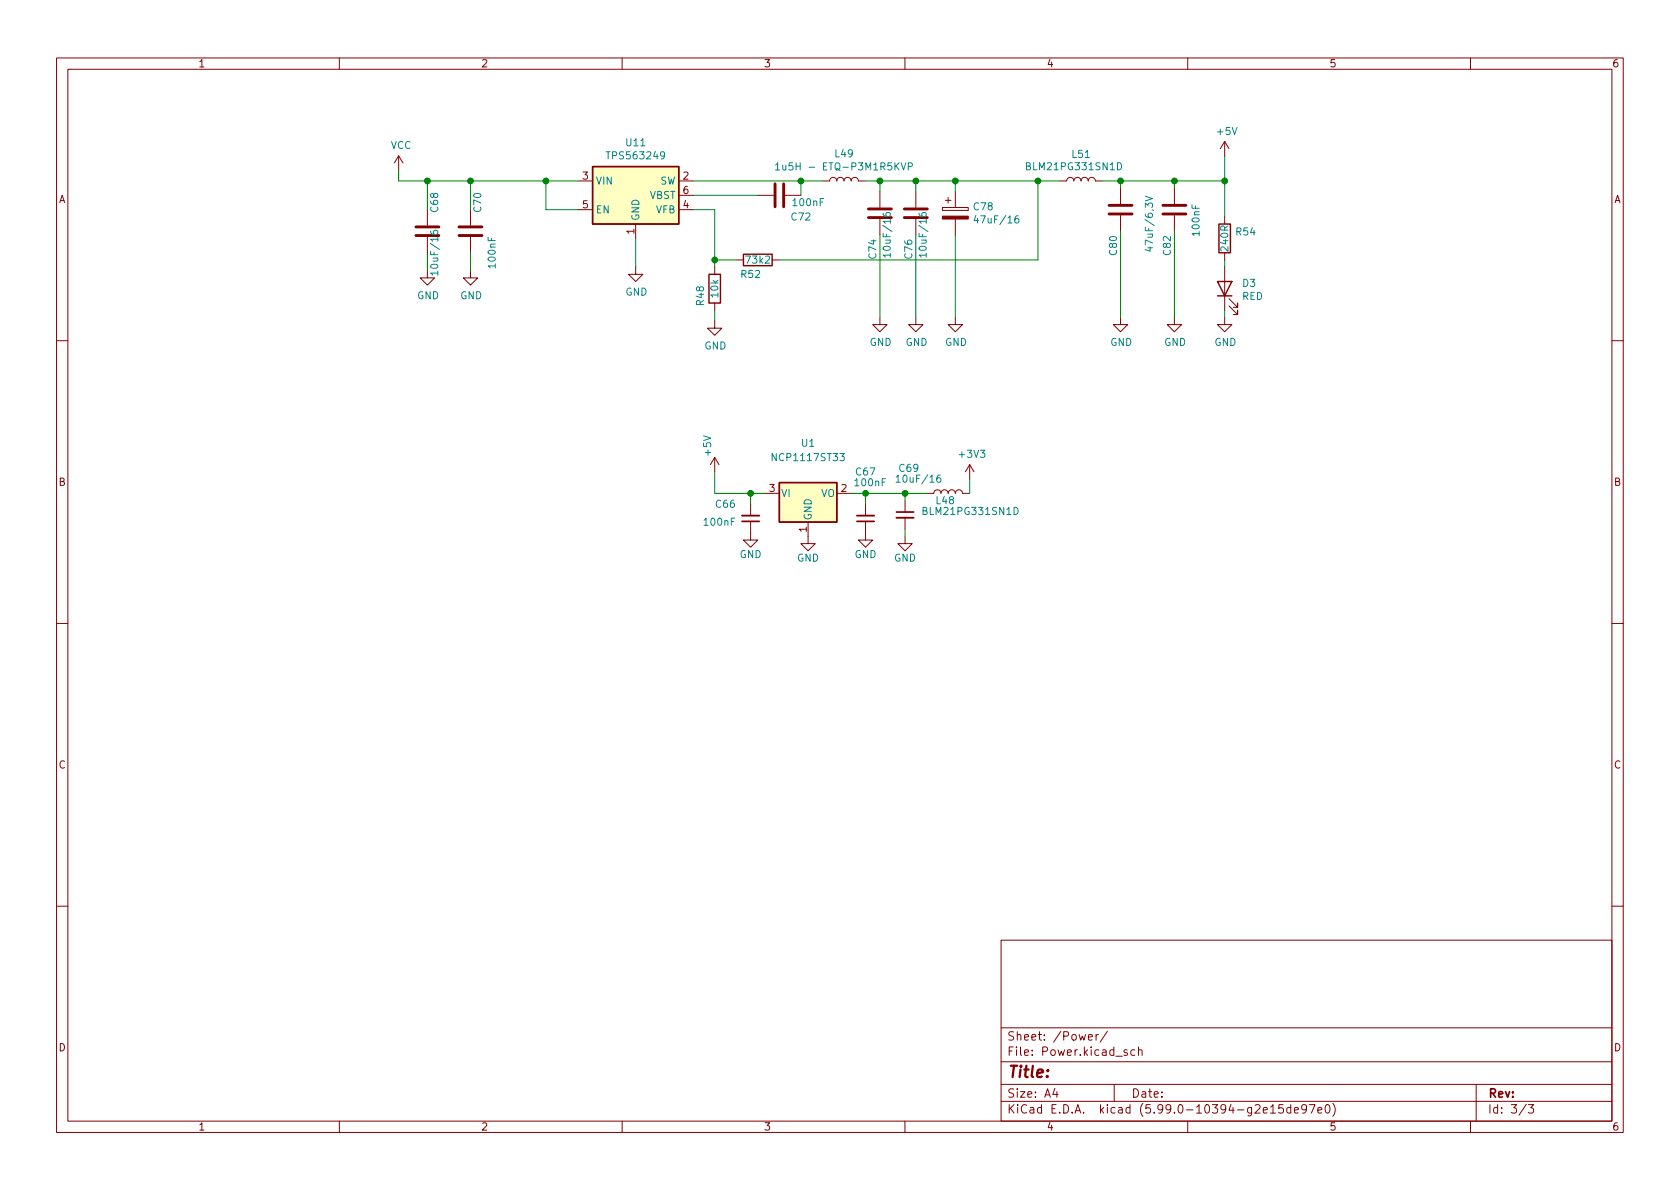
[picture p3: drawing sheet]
<svg xmlns="http://www.w3.org/2000/svg" width="297mm" height="210mm" viewBox="0 0 297 210" stroke-linecap="round" stroke-linejoin="round" font-family="sans-serif">
<g fill="none" stroke="#840000" stroke-width=".18">
<path d="M10 10.2h277v190.1h-277zM12 12.2h273v186.1h-273zM60 10.2v2M110 10.2v2M160 10.2v2M210 10.2v2M260 10.2v2M70.5 27.6l-.8 1.2M70.5 27.6v2.5M70.5 27.6l.7 1.2M75.6 37.1v2.8M83.2 37.1v2.8"/>
<path d="M102.2 32h2.6M102.2 37.1h2.6M112.4 39.6v2.6M120 32h2.6M120 34.5h2.6M120 37.1h2.6M134 34.5h2.8M138.8 34.5h2.8M145.4 32h1.3a.64 .64 0 0 1 .6-.6 .64 .64 0 0 1 .7 .6 .64 .64 0 0 1 .6-.6 .64 .64 0 0 1 .6 .6 .64 .64 0 0 1 .7-.6 .64 .64 0 0 1 .6 .6 .64 .64 0 0 1 .6-.6 .64 .64 0 0 1 .7 .6h1.2M155.6 33.9v2.8M161.9 33.9v2.8M166.6 36.7h4.6v.5h-4.6z"/>
<path d="M167.1 35.4h1M167.6 34.9v1M168.9 33.9v2.8M168.9 38.7v2.8M187.3 32h1.3a.64 .64 0 0 1 .6-.6 .64 .64 0 0 1 .7 .6 .64 .64 0 0 1 .6-.6 .64 .64 0 0 1 .6 .6 .64 .64 0 0 1 .7-.6 .64 .64 0 0 1 .6 .6 .64 .64 0 0 1 .6-.6 .64 .64 0 0 1 .7 .6h1.2M198.1 33.3v2.8M198.1 38.1v2.8M207.6 33.3v2.8M207.6 38.1v2.8M216.5 25l-.7 1.3M216.5 25v2.6M216.5 38.3v1.3"/>
<path d="M216.5 25l.8 1.3M75.6 47.9v1.2h1.2l-1.2 1.3-1.3-1.3h1.3M83.2 47.9v1.2h1.3l-1.3 1.3-1.3-1.3h1.3M83.2 41.9v2.8M112.4 47.2v1.3h1.3l-1.3 1.3-1.3-1.3h1.3M126.4 56.8v1.2h1.2l-1.2 1.3-1.3-1.3h1.3M126.4 47.2v1.3M126.4 53.6v1.3M130.2 46h1.2M136.5 46h1.3M155.6 56.1v1.3h1.2l-1.2 1.3-1.3-1.3h1.3M161.9 56.1v1.3h1.3l-1.3 1.3-1.2-1.3h1.2"/>
<path d="M168.9 56.1v1.3h1.3l-1.3 1.3-1.3-1.3h1.3M198.1 56.1v1.3h1.3l-1.3 1.3-1.3-1.3h1.3M207.6 56.1v1.3h1.3l-1.3 1.3-1.2-1.3h1.2M216.5 56.1v1.3h1.3l-1.3 1.3-1.2-1.3h1.2M216.5 44.7v1.3M216.5 47.2v7.7M217.3 54.1l1.5 1.5v-.7v.7h-.7M217.3 52.8l1.5 1.6v-.8v.8h-.7M10 60.2h2M285 60.2h2M126.4 80.9l-.8 1.3M126.4 80.9v2.5"/>
<path d="M126.4 80.9l.7 1.3M132.7 92.2v3.3h1.3l-1.3 1.3-1.3-1.3h1.3M132.7 89.1v2.1M135.3 87.2h2.5M142.9 92.3v3.8h1.2l-1.2 1.3-1.3-1.3h1.3M148 87.2h2.5M153 92.2v3.3h1.3l-1.3 1.3-1.2-1.3h1.2M153 89.1v2.1M160 94.9v1.2h1.3l-1.3 1.3-1.3-1.3h1.3M160 88.5v2M160 91.6v2M163.8 87.2h1.3a.64 .64 0 0 1 .6-.6 .64 .64 0 0 1 .7 .6 .64 .64 0 0 1 .6-.6 .64 .64 0 0 1 .6 .6 .64 .64 0 0 1 .7-.6 .64 .64 0 0 1 .6 .6 .64 .64 0 0 1 .6-.6 .64 .64 0 0 1 .7 .6h1.2"/>
<path d="M171.4 82.2l-.7 1.2M171.4 82.2v2.5M171.4 82.2l.8 1.2M10 110.2h2M285 110.2h2M10 160.2h2M177 166.3h108v32h-108zM285 160.2h2M60 198.3v2M110 198.3v2M160 198.3v2M177 194.8h108"/>
<path d="M177 191.8h108M177 187.8h108M177 181.8h108M186.5 192.5l-.4 1h1M186.9 193v1M192.4 183.4l.7-.1v-.3l-.5-.1-.2 .2 .1 .8h.6M193.8 182.9v1M194.2 182.9l-.3 .1-.1 .2M195.8 182.4l-1.3 1.9M197 191.8v3M199.3 185.7l-.4-.1-.2 .2 .1 .3 .5 .1v.4h-.6M200.6 185.7l-.4-.1-.3 .3v.4l.2 .3h.5"/>
<path d="M201.3 185.8l.2-.2 .4 .1v.9M201.3 185.1v1.5M210 198.3v2M224.6 195.8l.5-.5v1.5M224.6 196.8h.9M226.9 195.3h-.8v.7l.2-.1 .5 .1 .1 .2v.5l-.3 .1-.5-.1M228.2 195.9l-.4-.1-.3 .3v.4l.1 .3h.6M228.2 195.3v1.5M228.9 196.3l.7-.1-.1-.3-.4-.1-.2 .2v.8h.6M231 196l-.3 .3h-.3l-.3-.3 .2-.6 .4-.1 .2 .2a.99 .99 0 0 1-.3 1.3h-.3M231.5 195.3h1l-.6 1.5M233 196.3l.7-.1-.1-.3-.4-.1-.2 .2 .1 .8h.5"/>
<path d="M234.4 195.5l.2-.2a.81 .81 0 0 1 .6 .7 .81 .81 0 0 1-.3 .8h-.1a.81 .81 0 0 1-.4-1.3zM235.6 195.1a1.72 1.72 0 0 1 0 2.3M260 198.3v2M261 191.8v6.5M269.9 195.3l-1.3 1.9M270.2 195.3h1l-.6 .6 .5 .1v.7l-.2 .1h-.5l-.2-.1"/>
</g>
<g fill="none" stroke="#840000" stroke-width=".51">
<path d="M137 32.5v4.1M138.6 32.5v4.1M153.5 37h4.1M153.5 38.5h4.1M159.9 37h4.1M159.9 38.5h4.1M196.1 36.3h4.1M196.1 37.8h4.1M205.6 36.3h4.1M205.6 37.8h4.1M73.5 40.1h4.1M73.5 41.7h4.1"/>
<path d="M81.2 40.1h4M81.2 41.7h4"/>
</g>
<g fill="none" stroke="#008484" stroke-width=".18">
<path d="M137.1 29.2l.4-.4v1.3M137.1 30.1h.8M138.4 29.2l.1 .8 .3 .1 .1-.2M156.1 37.7l.1 .3a.85 .85 0 0 0 1.2 0l-.1-.4h-.4l-.3 .2 .1 .4 .2 .1M159.3 28.8l.4 1.3 .5-1.3M160.6 29.5l.6-.1 .1-.2v-.3l-.7-.1v1.3M162.5 37.7l.1 .3a.85 .85 0 0 0 1.2 0l-.2-.4h-.4l-.2 .2v.4l.2 .1M172.5 38.1l-.3 .9h.8M180 38.2h-.3a.86 .86 0 0 0 0 1.2l.4-.1 .1-.4-.3-.3h-.2l-.3 .3M197.6 28.8a.64 .64 0 0 1 .7 .6 .64 .64 0 0 1-.7 .6zM202.5 34.7l1.3 .4-1.3 .4M76.1 40.9l.1 .3a.85 .85 0 0 0 1.2 0l-.1-.4-.4-.1-.3 .3 .1 .3 .2 .2"/>
<path d="M77.4 48.3h-1.3l.4 .4M77.4 47.9v.8M157.4 45.1h-1.3l.4 .4M157.4 44.8v.7M163.8 45.1h-1.3l.4 .4M163.8 44.8v.7M203.4 43.6v.8l-1-.3M158.4 84.4l.4-.4v1.3M158.4 85.3h.8M166.2 84l-.3 .1a.86 .86 0 0 0 0 1.2l.4-.1 .1-.5-.3-.2h-.2l-.3 .2M179.3 89.7a.64 .64 0 0 1 .7 .7 .64 .64 0 0 1-.7 .6z"/>
</g>
<path d="M131.2 91.2h3M151.5 91.2h3.1M158.5 91.6h3" fill="none" stroke="#840000" stroke-width=".33"/>
<path d="M131.2 92.2h3M151.5 92.2h3.1M158.5 90.5h3" fill="none" stroke="#840000" stroke-width=".3"/>
<path d="M166.6 38.2h4.6v.5h-4.6z" fill="#840000" stroke="#840000" stroke-width=".18"/>
<g fill="#ffffc2" stroke="#ffffc2" stroke-width=".18">
<path d="M137.8 85.3h10.2v7h-10.2z"/>
<path d="M104.8 29.5h15.2v10.1h-15.2z"/>
</g>
<path d="M104.8 29.5h15.2v10.1h-15.2zM215.5 39.6h2.1v5.1h-2.1zM125.3 48.5h2.1v5.1h-2.1zM131.4 45h5.1v2h-5.1zM215.3 49.8h2.5l-1.3 2.5zM215.3 52.3h2.5M137.8 85.3h10.2v7h-10.2z" fill="none" stroke="#840000" stroke-width=".25"/>
<g fill="none" stroke="#008400" stroke-width=".18">
<path d="M70.5 30.1v1.9h31.7M75.6 32v5.1M83.2 32v5.1M96.5 32v5.1h5.7M122.6 37.1h3.8v10.1M122.6 32h22.8M122.6 34.5h11.4M141.6 32v2.5M153 32h34.3M155.6 32v1.9M161.9 32v1.9M168.9 32v1.9"/>
<path d="M183.5 32v14h-45.7M194.9 32h21.6M198.1 32v1.3M207.6 32v1.3M216.5 27.6v10.7M75.6 44.7v3.2M83.2 44.7v3.2M112.4 42.2v5M126.4 54.9v1.9M126.4 46h3.8M155.6 41.5v14.6M161.9 41.5v14.6"/>
<path d="M168.9 41.5v14.6M198.1 40.9v15.2M207.6 40.9v15.2M216.5 46v1.2M216.5 54.9v1.2M126.4 83.4v3.8h8.9M132.7 87.2v1.9M150.5 87.2h13.3M153 87.2v1.9M160 87.2v1.3M160 93.6v1.3M171.4 84.7v2.5"/>
</g>
<g fill="#008400" stroke="#008400" stroke-width=".18">
<circle cx="153" cy="87.2" r=".51"/>
<circle cx="132.7" cy="87.2" r=".51"/>
<circle cx="160" cy="87.2" r=".51"/>
<circle cx="141.6" cy="32" r=".51"/>
<circle cx="126.4" cy="46" r=".51"/>
<circle cx="75.6" cy="32" r=".51"/>
<circle cx="83.2" cy="32" r=".51"/>
<circle cx="96.5" cy="32" r=".51"/>
<circle cx="155.6" cy="32" r=".51"/>
<circle cx="161.9" cy="32" r=".51"/>
<circle cx="168.9" cy="32" r=".51"/>
<circle cx="183.5" cy="32" r=".51"/>
<circle cx="198.1" cy="32" r=".51"/>
<circle cx="207.6" cy="32" r=".51"/>
<circle cx="216.5" cy="32" r=".51"/>
</g>
<text font-size="2.8" fill="#840000" x="178" y="190.6">Title:</text>
<g font-size="2.1" fill="#840000">
<text x="178" y="184">Sheet: /Power/</text>
<text x="178" y="186.7">File: Power.kicad_sch</text>
<text x="178" y="196.9">KiCad E.D.A. kicad (5.99.0-10394-g2e15de97e0)</text>
<text x="178" y="194.1">Size: A4</text>
<text x="200" y="194.1">Date:</text>
<text x="263" y="194.1">Rev:</text>
<text x="263" y="196.9">Id: 3/3</text>
</g>
<g font-size="1.8" fill="#840000">
<text x="35" y="11.9">1</text>
<text x="85" y="11.9">2</text>
<text x="135" y="11.9">3</text>
<text x="185" y="11.9">4</text>
<text x="235" y="11.9">5</text>
<text x="285" y="11.9">6</text>
<text x="10.3" y="35.9">A</text>
<text x="103" y="31.7">3</text>
<text x="120.8" y="31.7">2</text>
<text x="120.8" y="34.3">6</text>
<text x="285.3" y="35.9">A</text>
<text x="103" y="36.8">5</text>
<text x="112.1" y="41.4" transform="rotate(-90 112.1 41.4)">1</text>
<text x="120.8" y="36.8">4</text>
<text x="10.3" y="85.9">B</text>
<text x="136" y="87">3</text>
<text x="148.7" y="87">2</text>
<text x="285.3" y="85.9">B</text>
<text x="142.6" y="94.1" transform="rotate(-90 142.6 94.1)">1</text>
<text x="10.3" y="135.9">C</text>
<text x="285.3" y="135.9">C</text>
<text x="10.3" y="185.9">D</text>
<text x="285.3" y="185.9">D</text>
<text x="35" y="199.9">1</text>
<text x="85" y="199.9">2</text>
<text x="135" y="199.9">3</text>
<text x="185" y="199.9">4</text>
<text x="235" y="199.9">5</text>
<text x="285" y="199.9">6</text>
</g>
<g font-size="1.8" fill="#008484">
<text x="215.3" y="23.9">+5V</text>
<text x="69" y="26.3">VCC</text>
<text x="107.7" y="28.2">TPS563249</text>
<text x="110.8" y="25.9">U11</text>
<text x="147.7" y="27.8">L49</text>
<text x="189.6" y="27.9">L51</text>
<text x="105.3" y="32.6">VIN</text>
<text x="114.8" y="35.2">VBST</text>
<text x="116.7" y="32.6">SW</text>
<text x="138.9" y="30.1">1u5H - ETQ-P3M1R5KVP</text>
<text x="181.9" y="30.1">BLM21PG331SN1D</text>
<text x="77.5" y="37.4" transform="rotate(-90 77.5 37.4)">C68</text>
<text x="85.1" y="37.4" transform="rotate(-90 85.1 37.4)">C70</text>
<text x="105.3" y="37.7">EN</text>
<text x="113" y="39.1" transform="rotate(-90 113 39.1)">GND</text>
<text x="116" y="37.7">VFB</text>
<text x="140" y="39">C72</text>
<text x="140.3" y="36.4">100nF</text>
<text x="172.2" y="37.2">C78</text>
<text x="172.9" y="39.5">47uF/16</text>
<text x="212.1" y="41.5" transform="rotate(-90 212.1 41.5)">100nF</text>
<text x="218.6" y="41.6">R54</text>
<text x="77.5" y="48" transform="rotate(-90 77.5 48)">10uF/16</text>
<text x="87.6" y="47.3" transform="rotate(-90 87.6 47.3)">100nF</text>
<text x="132" y="46.6">73k2</text>
<text x="154.9" y="45.7" transform="rotate(-90 154.9 45.7)">C74</text>
<text x="157.5" y="44.8" transform="rotate(-90 157.5 44.8)">10uF/16</text>
<text x="161.3" y="45.7" transform="rotate(-90 161.3 45.7)">C76</text>
<text x="163.8" y="44.8" transform="rotate(-90 163.8 44.8)">10uF/16</text>
<text x="197.5" y="45.1" transform="rotate(-90 197.5 45.1)">C80</text>
<text x="203.8" y="43.7" transform="rotate(-90 203.8 43.7)">47uF/6,3V</text>
<text x="207" y="45.1" transform="rotate(-90 207 45.1)">C82</text>
<text x="217.2" y="44.3" transform="rotate(-90 217.2 44.3)">240R</text>
<text x="73.7" y="52.9">GND</text>
<text x="81.3" y="52.9">GND</text>
<text x="110.6" y="52.3">GND</text>
<text x="124.5" y="53.9" transform="rotate(-90 124.5 53.9)">R48</text>
<text x="127" y="52.5" transform="rotate(-90 127 52.5)">10k</text>
<text x="131.1" y="49.1">R52</text>
<text x="219.6" y="53">RED</text>
<text x="219.7" y="50.7">D3</text>
<text x="124.5" y="61.8">GND</text>
<text x="153.7" y="61.2">GND</text>
<text x="160.1" y="61.2">GND</text>
<text x="167.1" y="61.2">GND</text>
<text x="196.3" y="61.2">GND</text>
<text x="205.8" y="61.2">GND</text>
<text x="214.7" y="61.2">GND</text>
<text x="125.7" y="80.5" transform="rotate(-90 125.7 80.5)">+5V</text>
<text x="136.9" y="81.5">NCP1117ST33</text>
<text x="141.7" y="79">U1</text>
<text x="159.1" y="83.4">C69</text>
<text x="169.7" y="80.9">+3V3</text>
<text x="126.6" y="89.8">C66</text>
<text x="138" y="87.9">VI</text>
<text x="145.1" y="87.9">VO</text>
<text x="151.3" y="86">100nF</text>
<text x="151.4" y="84.1">C67</text>
<text x="159.1" y="85.3">10uF/16</text>
<text x="165.6" y="89.1">L48</text>
<text x="124.6" y="93">100nF</text>
<text x="143.5" y="92.1" transform="rotate(-90 143.5 92.1)">GND</text>
<text x="163.6" y="91.1">BLM21PG331SN1D</text>
<text x="130.7" y="98.7">GND</text>
<text x="140.9" y="99.3">GND</text>
<text x="151.1" y="98.7">GND</text>
<text x="158.1" y="99.3">GND</text>
</g>
</svg>
